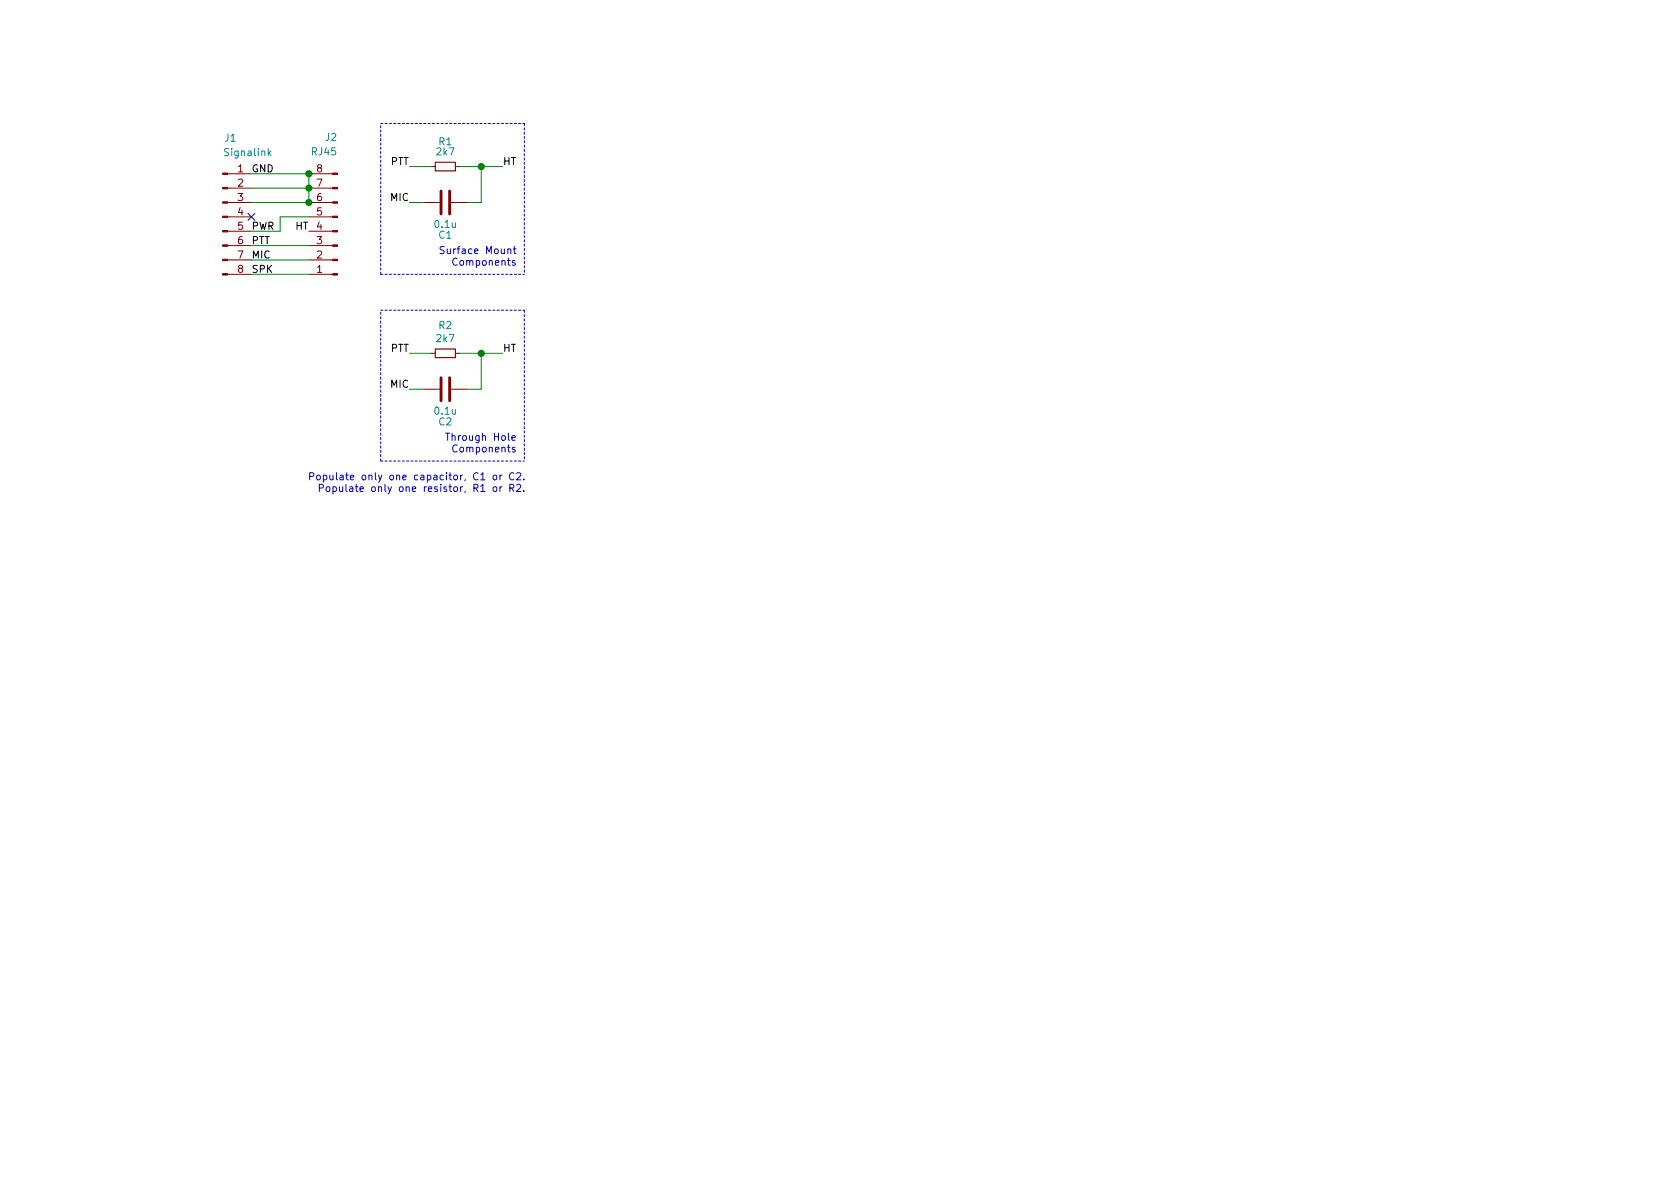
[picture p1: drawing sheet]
EESchema Schematic File Version 4
LIBS:signalinkUniversalJumperModule-cache
EELAYER 29 0
EELAYER END
$Descr A4 11693 8268
encoding utf-8
Sheet 1 1
Title ""
Date ""
Rev ""
Comp ""
Comment1 ""
Comment2 ""
Comment3 ""
Comment4 ""
$EndDescr
$Comp
L signalink-universal-jumper-module:Connector_Conn_01x08_Male J1
U 1 1
P 1550 1500
F 0 "J1" H 1650 2050 50  0000 R CNN
F 1 "Signalink" H 1900 1950 50  0000 R CNN
F 2 "Connector_PinHeader_2.54mm:PinHeader_1x08_P2.54mm_Vertical" H 1550 1500 50  0001 C CNN
F 3 "~" H 1550 1500 50  0001 C CNN
	1    1550 1500
	1    0    0    -1  
$EndComp
$Comp
L signalink-universal-jumper-module:Connector_Conn_01x08_Male J2
U 1 1
P 2350 1600
F 0 "J2" H 2350 950 50  0000 L CNN
F 1 "RJ45" H 2350 1050 50  0000 L CNN
F 2 "Connector_PinHeader_2.54mm:PinHeader_1x08_P2.54mm_Vertical" H 2350 1600 50  0001 C CNN
F 3 "~" H 2350 1600 50  0001 C CNN
	1    2350 1600
	-1   0    0    1   
$EndComp
Text Label 1750 1900 0    50   ~ 0
SPK
Text Label 1750 1800 0    50   ~ 0
MIC
Text Label 1750 1700 0    50   ~ 0
PTT
Wire Wire Line
	1750 1200 2150 1200
Wire Wire Line
	1750 1300 2150 1300
Wire Wire Line
	1750 1400 2150 1400
Wire Wire Line
	2150 1400 2150 1300
Connection ~ 2150 1400
Connection ~ 2150 1300
Wire Wire Line
	2150 1300 2150 1200
Connection ~ 2150 1200
Wire Wire Line
	1750 1900 2150 1900
Wire Wire Line
	1750 1800 2150 1800
Wire Wire Line
	1750 1700 2150 1700
$Comp
L signalink-universal-jumper-module:Device_C C1
U 1 1
P 3100 1400
F 0 "C1" V 3325 1400 50  0000 C CNN
F 1 "0.1u" V 3250 1400 50  0000 C CNN
F 2 "Capacitor_SMD:C_0805_2012Metric_Pad1.15x1.40mm_HandSolder" H 3100 1400 50  0001 C CNN
F 3 "~" H 3100 1400 50  0001 C CNN
	1    3100 1400
	0    1    1    0   
$EndComp
$Comp
L signalink-universal-jumper-module:Device_R_Small R1
U 1 1
P 3100 1150
F 0 "R1" V 2925 1150 50  0000 C CNN
F 1 "2k7" V 2995 1150 50  0000 C CNN
F 2 "Resistor_SMD:R_0805_2012Metric_Pad1.15x1.40mm_HandSolder" H 3100 1150 50  0001 C CNN
F 3 "~" H 3100 1150 50  0001 C CNN
	1    3100 1150
	0    1    1    0   
$EndComp
Wire Wire Line
	3000 1150 2850 1150
Wire Wire Line
	3350 1400 3350 1150
Wire Wire Line
	3350 1150 3200 1150
Wire Wire Line
	3350 1150 3500 1150
Connection ~ 3350 1150
Text Label 2850 1150 2    50   ~ 0
PTT
Text Label 3500 1150 0    50   ~ 0
HT
$Comp
L signalink-universal-jumper-module:Device_C C2
U 1 1
P 3100 2700
F 0 "C2" V 3325 2700 50  0000 C CNN
F 1 "0.1u" V 3250 2700 50  0000 C CNN
F 2 "Capacitor_THT:C_Disc_D3.0mm_W2.0mm_P2.50mm" H 3100 2700 50  0001 C CNN
F 3 "~" H 3100 2700 50  0001 C CNN
	1    3100 2700
	0    1    1    0   
$EndComp
$Comp
L signalink-universal-jumper-module:Device_R_Small R2
U 1 1
P 3100 2450
F 0 "R2" V 2904 2450 50  0000 C CNN
F 1 "2k7" V 2995 2450 50  0000 C CNN
F 2 "Resistor_THT:R_Axial_DIN0207_L6.3mm_D2.5mm_P7.62mm_Horizontal" H 3100 2450 50  0001 C CNN
F 3 "~" H 3100 2450 50  0001 C CNN
	1    3100 2450
	0    1    1    0   
$EndComp
Wire Wire Line
	3000 2450 2850 2450
Wire Wire Line
	2950 2700 2850 2700
Wire Wire Line
	3250 2700 3350 2700
Wire Wire Line
	3350 2700 3350 2450
Wire Wire Line
	3350 2450 3200 2450
Wire Wire Line
	3350 2450 3500 2450
Connection ~ 3350 2450
Text Label 2850 2450 2    50   ~ 0
PTT
Text Label 2850 2700 2    50   ~ 0
MIC
Text Label 3500 2450 0    50   ~ 0
HT
Wire Wire Line
	1950 1600 1950 1500
Wire Wire Line
	1950 1500 2150 1500
Wire Wire Line
	1750 1600 1950 1600
Text Label 2150 1600 2    50   ~ 0
HT
Text Label 1750 1600 0    50   ~ 0
PWR
Text Notes 3600 3150 2    50   ~ 0
Through Hole\nComponents
Text Notes 3700 3425 2    50   ~ 0
Populate only one capacitor, C1 or C2. \nPopulate only one resistor, R1 or R2. 
Wire Notes Line
	2650 2150 3650 2150
Wire Notes Line
	2650 3200 3650 3200
Wire Notes Line
	3650 2150 3650 3200
Wire Notes Line
	2650 3200 2650 2150
Text Notes 3600 1850 2    50   ~ 0
Surface Mount\nComponents
Wire Notes Line
	2650 1900 3650 1900
Wire Notes Line
	3650 850  3650 1900
Wire Notes Line
	2650 850  3650 850 
Wire Notes Line
	2650 1900 2650 850 
Text Label 1750 1200 0    50   ~ 0
GND
Text Label 2850 1400 2    50   ~ 0
MIC
Wire Wire Line
	2950 1400 2850 1400
Wire Wire Line
	3350 1400 3250 1400
NoConn ~ 1750 1500
$EndSCHEMATC
